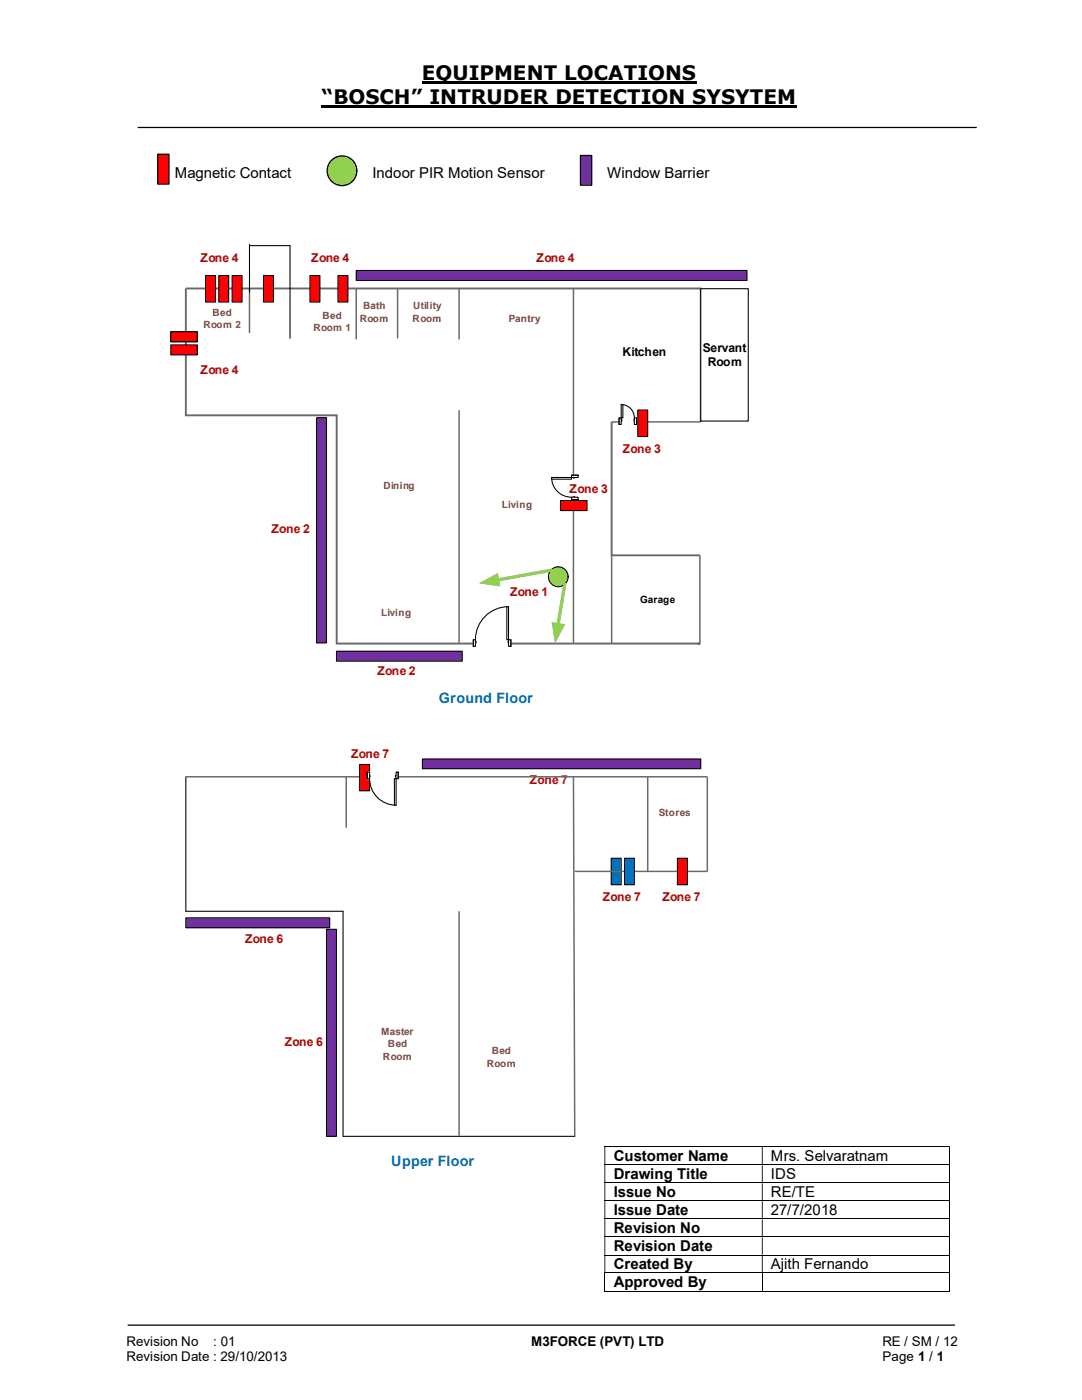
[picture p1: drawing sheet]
<svg xmlns="http://www.w3.org/2000/svg" width="216mm" height="279mm" viewBox="0 0 216 279" stroke-linecap="round" stroke-linejoin="round" font-family="sans-serif">
<path d="M84.2 16.4h54.8M64.2 21.3h94.8" fill="none" stroke="#000" stroke-width=".42"/>
<path d="M27.5 25.4h167.4M25.5 264.5h165" fill="none" stroke="#000" stroke-width=".25"/>
<path d="M31.5 30.8h2.2v5.9h-2.2z" fill-rule="evenodd" fill="#f00"/>
<path d="M31.5 30.8h2.2v5.9h-2.2z" fill="none" stroke="#000" stroke-width=".24"/>
<g fill="none" stroke="#000" stroke-width=".2">
<path d="M120.6 228.8h68.8M120.6 232.5h68.8M120.6 236.1h68.8M120.6 239.6h68.8M189.4 228.9v3.5M189.4 232.5v3.5M189.4 236.1v3.5M189.4 239.7v3.5M120.6 243.2h68.8M120.6 246.8h68.8M120.6 250.5h68.8M120.6 254h68.8"/>
<path d="M120.6 257.7h31.4M120.7 254.1v3.7M152.1 254.1v3.7M152.2 257.7h37.2M189.4 243.3v3.5M189.4 246.9v3.5M189.4 250.5v3.5M189.4 254.1v3.7"/>
</g>
<g fill="#000">
<path d="M189.4 228.7h.1v.2h-.1zM120.6 228.9h.2v3.5h-.2zM152 228.9h.2v3.5h-.2z" fill-rule="evenodd"/>
<path d="M189.4 232.4h.1v.1h-.1zM120.6 232.5h.2v3.5h-.2zM152 232.5h.2v3.5h-.2z" fill-rule="evenodd"/>
<path d="M189.4 236h.1v.1h-.1zM120.6 236.1h.2v3.5h-.2zM152 236.1h.2v3.5h-.2z" fill-rule="evenodd"/>
<path d="M189.4 239.6h.1v.1h-.1zM120.6 239.7h.2v3.5h-.2zM152 239.7h.2v3.5h-.2z" fill-rule="evenodd"/>
<path d="M189.4 243.2h.1v.1h-.1zM120.6 243.3h.2v3.5h-.2zM152 243.3h.2v3.5h-.2z" fill-rule="evenodd"/>
<path d="M189.4 246.8h.1v.1h-.1zM120.6 246.9h.2v3.5h-.2zM152 246.9h.2v3.5h-.2z" fill-rule="evenodd"/>
<path d="M189.4 250.4h.1v.1h-.1zM120.6 250.5h.2v3.5h-.2zM152 250.5h.2v3.5h-.2z" fill-rule="evenodd"/>
</g>
<path d="M189.4 254h.1v.1h-.1zM189.4 257.6h.1v.2h-.1z" fill="#000"/>
<circle cx="68.2" cy="34.1" r="2.96" fill="#92d050"/>
<circle cx="68.2" cy="34.1" r="2.96" fill="none" stroke="#000" stroke-width=".25"/>
<path d="M115.8 31h2.3v6h-2.3z" fill="#7030a0"/>
<path d="M115.8 31h2.3v6h-2.3z" fill="none" stroke="#000" stroke-width=".25"/>
<circle cx="111.4" cy="115.1" r="1.98" fill="#92d050"/>
<g fill="none" stroke="#000" stroke-width=".21">
<path d="M37.1 155v26.9"/>
<circle cx="111.4" cy="115.1" r="1.98"/>
</g>
<path d="M63.2 83.4h2v44.9h-2z" fill="#7030a0"/>
<path d="M63.2 83.4h2v44.9h-2z" fill="none" stroke="#000" stroke-width=".21"/>
<path d="M122 84.2v26.6h17.7M139.8 84.2v-26.6h-102.7v25.3h30.1v45.5h72.5h-.5" fill="none" stroke="#696969" stroke-width=".38"/>
<path d="M49.8 57.6v8.9M71.1 57.6v10.1M79.3 57.6v9.9M91.6 57.6v10.1M114.4 57.6v70.8M91.6 81.9v46.5M122 84.2h17.8M122 110.8v17.6M139.7 110.8v17.8" fill="none" stroke="#696969" stroke-width=".3"/>
<path d="M61.8 55h2v5.3h-2z" fill="#f00"/>
<path d="M61.8 55h2v5.3h-2z" fill="none" stroke="#000" stroke-width=".21"/>
<path d="M67.4 55h2v5.3h-2z" fill="#f00"/>
<path d="M67.4 55h2v5.3h-2z" fill="none" stroke="#000" stroke-width=".21"/>
<path d="M52.6 55h2v5.3h-2z" fill="#f00"/>
<path d="M52.6 55h2v5.3h-2z" fill="none" stroke="#000" stroke-width=".21"/>
<path d="M127.3 81.8h1.9v5.3h-1.9z" fill="#f00"/>
<path d="M127.3 81.8h1.9v5.3h-1.9z" fill="none" stroke="#000" stroke-width=".21"/>
<path d="M46.3 55h2v5.3h-2z" fill="#f00"/>
<path d="M46.3 55h2v5.3h-2z" fill="none" stroke="#000" stroke-width=".21"/>
<path d="M41 55h2v5.3h-2z" fill="#f00"/>
<path d="M41 55h2v5.3h-2z" fill="none" stroke="#000" stroke-width=".21"/>
<path d="M111.8 99.9h5.3v2h-5.3z" fill-rule="evenodd" fill="#f00"/>
<path d="M49.8 48.8v9.5M50 49h7.9v18.5M111.8 99.9h5.3v2h-5.3z" fill="none" stroke="#000" stroke-width=".21"/>
<path d="M43.6 55h2v5.3h-2z" fill="#f00"/>
<path d="M43.6 55h2v5.3h-2z" fill="none" stroke="#000" stroke-width=".21"/>
<path d="M34.1 66.2h5.3v2h-5.3z" fill-rule="evenodd" fill="#f00"/>
<path d="M34.1 66.2h5.3v2h-5.3z" fill="none" stroke="#000" stroke-width=".21"/>
<path d="M34.1 66.2h5.3v2h-5.3z" fill-rule="evenodd" fill="#f00"/>
<path d="M34.1 66.2h5.3v2h-5.3z" fill="none" stroke="#000" stroke-width=".21"/>
<path d="M34.1 68.8h5.3v2h-5.3z" fill-rule="evenodd" fill="#f00"/>
<path d="M34.1 68.8h5.3v2h-5.3z" fill="none" stroke="#000" stroke-width=".21"/>
<path d="M122 171.3h2v5.3h-2z" fill="#0070c0"/>
<path d="M122 171.3h2v5.3h-2z" fill="none" stroke="#000" stroke-width=".21"/>
<path d="M139.8 57.6h9.5v26.4h-9.5z" fill="#fff"/>
<path d="M139.8 57.6h9.5v26.4h-9.5z" fill="none" stroke="#000" stroke-width=".21"/>
<path d="M71.1 54h78v2h-78z" fill-rule="evenodd" fill="#7030a0"/>
<path d="M71.1 54h78v2h-78z" fill="none" stroke="#000" stroke-width=".21"/>
<path d="M94.4 127.6h7.5v1.4h-7.5z" fill="#fff"/>
<path d="M94.4 127.6h7.5v1.4h-7.5z" fill="none" stroke="#fff" stroke-width=".21"/>
<path d="M101.5 127.7v1.3h.4v-1.3zM94.4 127.7h.5v1.3h-.5z" fill-rule="evenodd" fill="#fff"/>
<path d="M94.9 128v-.3h-.5v1.3h.5v-.7M101.5 128v-.3h.4v1.3h-.4v-.7" fill="none" stroke="#000" stroke-width=".21"/>
<path d="M101.4 128l.1 .3zM94.9 128h.1v.3h-.1z" fill-rule="evenodd" fill="#fff"/>
<path d="M94.4 127.7v1.3M94.9 128h.1v.3h-.1M101.5 128v.3M101.5 121.1a6.6 6.6 0 0 0-6.6 6.6M101.9 127.7v1.3" fill="none" stroke="#000" stroke-width=".21"/>
<path d="M101.1 121.1h.4v6.6h-.4z" fill-rule="evenodd" fill="#fff"/>
<path d="M101.1 121.1h.4v6.6h-.4z" fill="none" stroke="#000" stroke-width=".21"/>
<path d="M114 94.8h1.4v4.9h-1.4z" fill-rule="evenodd" fill="#fff"/>
<path d="M114 94.8h1.4v4.9h-1.4z" fill="none" stroke="#fff" stroke-width=".21"/>
<path d="M114 94.8v.5h1.4v-.5zM114 99.2h1.4v.5h-1.4z" fill-rule="evenodd" fill="#fff"/>
<path d="M114.4 95.3h-.4v-.5h1.4v.5h-.7M114.4 99.2h-.4v.5h1.4v-.5h-.7" fill="none" stroke="#000" stroke-width=".21"/>
<path d="M114.4 95.3l.3 .1zM114.4 99.1l.3 .1z" fill-rule="evenodd" fill="#fff"/>
<path d="M110.1 95.3a3.9 3.9 0 0 0 3.9 3.9M114 94.8h1.4M114 99.7h1.4M114.4 95.3h.3M114.4 99.2h.3" fill="none" stroke="#000" stroke-width=".21"/>
<path d="M110.1 95.3h3.9v.3h-3.9z" fill="#fff"/>
<path d="M110.1 95.3h3.9v.3h-3.9z" fill="none" stroke="#000" stroke-width=".21"/>
<path d="M67.1 130h25.1v2h-25.1z" fill-rule="evenodd" fill="#7030a0"/>
<path d="M67.1 130h25.1v2h-25.1z" fill="none" stroke="#000" stroke-width=".21"/>
<path d="M123.5 83.4h3.5v1.4h-3.5z" fill="#fff"/>
<path d="M123.5 83.4h3.5v1.4h-3.5z" fill="none" stroke="#fff" stroke-width=".21"/>
<path d="M123.5 83.4h.5v1.3h-.5zM126.6 83.4v1.3h.4v-1.3z" fill-rule="evenodd" fill="#fff"/>
<path d="M124 83.7v-.3h-.5v1.3h.5v-.7M126.6 83.7v-.3h.4v1.3h-.4v-.7" fill="none" stroke="#000" stroke-width=".21"/>
<path d="M124 83.7h.1v.3h-.1zM126.5 83.7l.1 .3z" fill-rule="evenodd" fill="#fff"/>
<path d="M123.5 83.4v1.3M124 80.7a2.64 2.64 0 0 1 2.6 2.7M124 83.7h.1v.3h-.1M126.6 83.7v.3M127 83.4v1.3" fill="none" stroke="#000" stroke-width=".21"/>
<path d="M124 80.7h.3v2.7h-.3z" fill-rule="evenodd" fill="#fff"/>
<path d="M124 80.7h.3v2.7h-.3z" fill="none" stroke="#000" stroke-width=".21"/>
<path d="M110.1 113.8l-10.8 1.9" fill="none" stroke="#92d050" stroke-width=".64"/>
<path d="M95.5 116.4l3.9-2.1 .4 2.8z" fill="#92d050"/>
<path d="M112.7 116.6l-1.4 8.1" fill="none" stroke="#92d050" stroke-width=".64"/>
<path d="M110.1 124.1l2.7 .5-2.1 3.8z" fill="#92d050"/>
<path d="M65.2 185.5h1.9v41.3h-1.9z" fill="#7030a0"/>
<path d="M65.2 185.5h1.9v41.3h-1.9z" fill="none" stroke="#000" stroke-width=".21"/>
<path d="M69.1 155v10.2M114.4 155l.3 71.8M114.7 173.9h26.4M91.6 181.9v44.8" fill="none" stroke="#696969" stroke-width=".3"/>
<path d="M135.2 171.3h2v5.3h-2z" fill="#f00"/>
<path d="M135.2 171.3h2v5.3h-2z" fill="none" stroke="#000" stroke-width=".21"/>
<path d="M84.3 151.5h55.5v1.9h-55.5z" fill-rule="evenodd" fill="#7030a0"/>
<path d="M84.3 151.5h55.5v1.9h-55.5z" fill="none" stroke="#000" stroke-width=".21"/>
<path d="M37.1 183.2h28.7v2h-28.7z" fill-rule="evenodd" fill="#7030a0"/>
<path d="M37.1 183.2h28.7v2h-28.7zM37.1 181.9h31.4v44.9h46.2" fill="none" stroke="#000" stroke-width=".21"/>
<path d="M124.6 171.3h2v5.3h-2z" fill="#0070c0"/>
<path d="M124.6 171.3h2v5.3h-2z" fill="none" stroke="#000" stroke-width=".21"/>
<path d="M37.1 155h104v18.9M129.2 155v18.9" fill="none" stroke="#696969" stroke-width=".3"/>
<path d="M71.8 152.6h1.9v5.2h-1.9z" fill="#f00"/>
<path d="M71.8 152.6h1.9v5.2h-1.9z" fill="none" stroke="#000" stroke-width=".21"/>
<path d="M73.3 154.1h6.2v1.3h-6.2z" fill="#fff"/>
<path d="M73.3 154.1h6.2v1.3h-6.2z" fill="none" stroke="#fff" stroke-width=".21"/>
<path d="M79 154.1h.5v1.3h-.5zM73.3 154.1v1.3h.4v-1.3z" fill-rule="evenodd" fill="#fff"/>
<path d="M73.7 154.8v-.7h-.4v1.3h.4v-.3M79 154.8v-.7h.5v1.3h-.5v-.3" fill="none" stroke="#000" stroke-width=".21"/>
<path d="M78.9 154.8h.1v.3h-.1zM73.7 154.8l.1 .3z" fill-rule="evenodd" fill="#fff"/>
<path d="M73.3 154.1v1.3M73.7 155.4a5.3 5.3 0 0 0 5.3 5.3M73.7 154.8v.3M79 154.8h-.1v.3h.1M79.5 154.1v1.3" fill="none" stroke="#000" stroke-width=".21"/>
<path d="M78.7 155.4h.3v5.3h-.3z" fill-rule="evenodd" fill="#fff"/>
<path d="M78.7 155.4h.3v5.3h-.3z" fill="none" stroke="#000" stroke-width=".21"/>
<g font-size="4">
<text x="84.2" y="16">EQUIPMENT LOCATIONS</text>
<text x="64.2" y="20.8">“BOSCH” INTRUDER DETECTION SYSYTEM</text>
</g>
<g font-size="3">
<text x="34.9" y="35.5">Magnetic Contact</text>
<text x="74.4" y="35.5">Indoor PIR Motion Sensor</text>
<text x="121.2" y="35.5">Window Barrier</text>
<text x="122.5" y="231.6">Customer Name</text>
<text x="153.8" y="231.6">Mrs. Selvaratnam</text>
<text x="122.5" y="235.3">Drawing Title</text>
<text x="122.5" y="238.8">Issue No</text>
<text x="153.8" y="235.3">IDS</text>
<text x="153.8" y="238.8">RE/TE</text>
<text x="122.5" y="242.5">Issue Date</text>
<text x="153.8" y="242.5">27/7/2018</text>
<text x="122.5" y="246.1">Revision No</text>
<text x="122.5" y="249.7">Revision Date</text>
<text x="122.5" y="253.3">Created By</text>
<text x="122.5" y="256.9">Approved By</text>
<text x="153.8" y="253.3">Ajith Fernando</text>
</g>
<g font-size="2.9" fill="#0070c0">
<text x="87.6" y="140.3">Ground Floor</text>
<text x="78.1" y="232.8">Upper Floor</text>
</g>
<g font-size="2.7">
<text x="25.2" y="268.7">Revision No</text>
<text x="42.6" y="268.7">: 01</text>
<text x="106" y="268.7">M3FORCE (PVT) LTD</text>
<text x="176.1" y="268.7">RE / SM / 12</text>
<text x="25.2" y="271.7">Revision Date : 29/10/2013</text>
<text x="176.1" y="271.7">Page 1 / 1</text>
</g>
<g font-size="2.4" fill="#c00000">
<text x="40" y="52.4">Zone 4</text>
<text x="62.1" y="52.4">Zone 4</text>
<text x="107.1" y="52.4">Zone 4</text>
<text x="40" y="74.6">Zone 4</text>
<text x="124.2" y="90.5">Zone 3</text>
<text x="113.7" y="98.4">Zone 3</text>
<text x="54.2" y="106.3">Zone 2</text>
<text x="101.8" y="119">Zone 1</text>
<text x="75.4" y="134.8">Zone 2</text>
<text x="70.1" y="151.3">Zone 7</text>
<text x="105.7" y="156.6">Zone 7</text>
<text x="120.3" y="179.8">Zone 7</text>
<text x="132.2" y="179.8">Zone 7</text>
<text x="48.9" y="188.3">Zone 6</text>
<text x="56.8" y="208.8">Zone 6</text>
</g>
<g font-size="2.4">
<text x="124.2" y="71.1">Kitchen</text>
<text x="140.3" y="70.2">Servant</text>
<text x="141.2" y="73.1">Room</text>
</g>
<g font-size="2" fill="#79463d">
<text x="40.6" y="65.5">Room 2</text>
<text x="42.4" y="63">Bed</text>
<text x="64.3" y="63.7">Bed</text>
<text x="71.8" y="64.2">Room</text>
<text x="72.4" y="61.8">Bath</text>
<text x="82.3" y="64.2">Room</text>
<text x="82.4" y="61.8">Utility</text>
<text x="101.5" y="64.3">Pantry</text>
<text x="62.5" y="66.1">Room 1</text>
<text x="76.5" y="97.6">Dining</text>
<text x="100.1" y="101.4">Living</text>
<text x="76" y="123">Living</text>
<text x="131.4" y="162.8">Stores</text>
<text x="76" y="206.5">Master</text>
<text x="77.4" y="209">Bed</text>
<text x="76.4" y="211.5">Room</text>
<text x="97.2" y="212.9">Room</text>
<text x="98.1" y="210.4">Bed</text>
</g>
<text font-size="2" x="127.7" y="120.4">Garage</text>
</svg>
